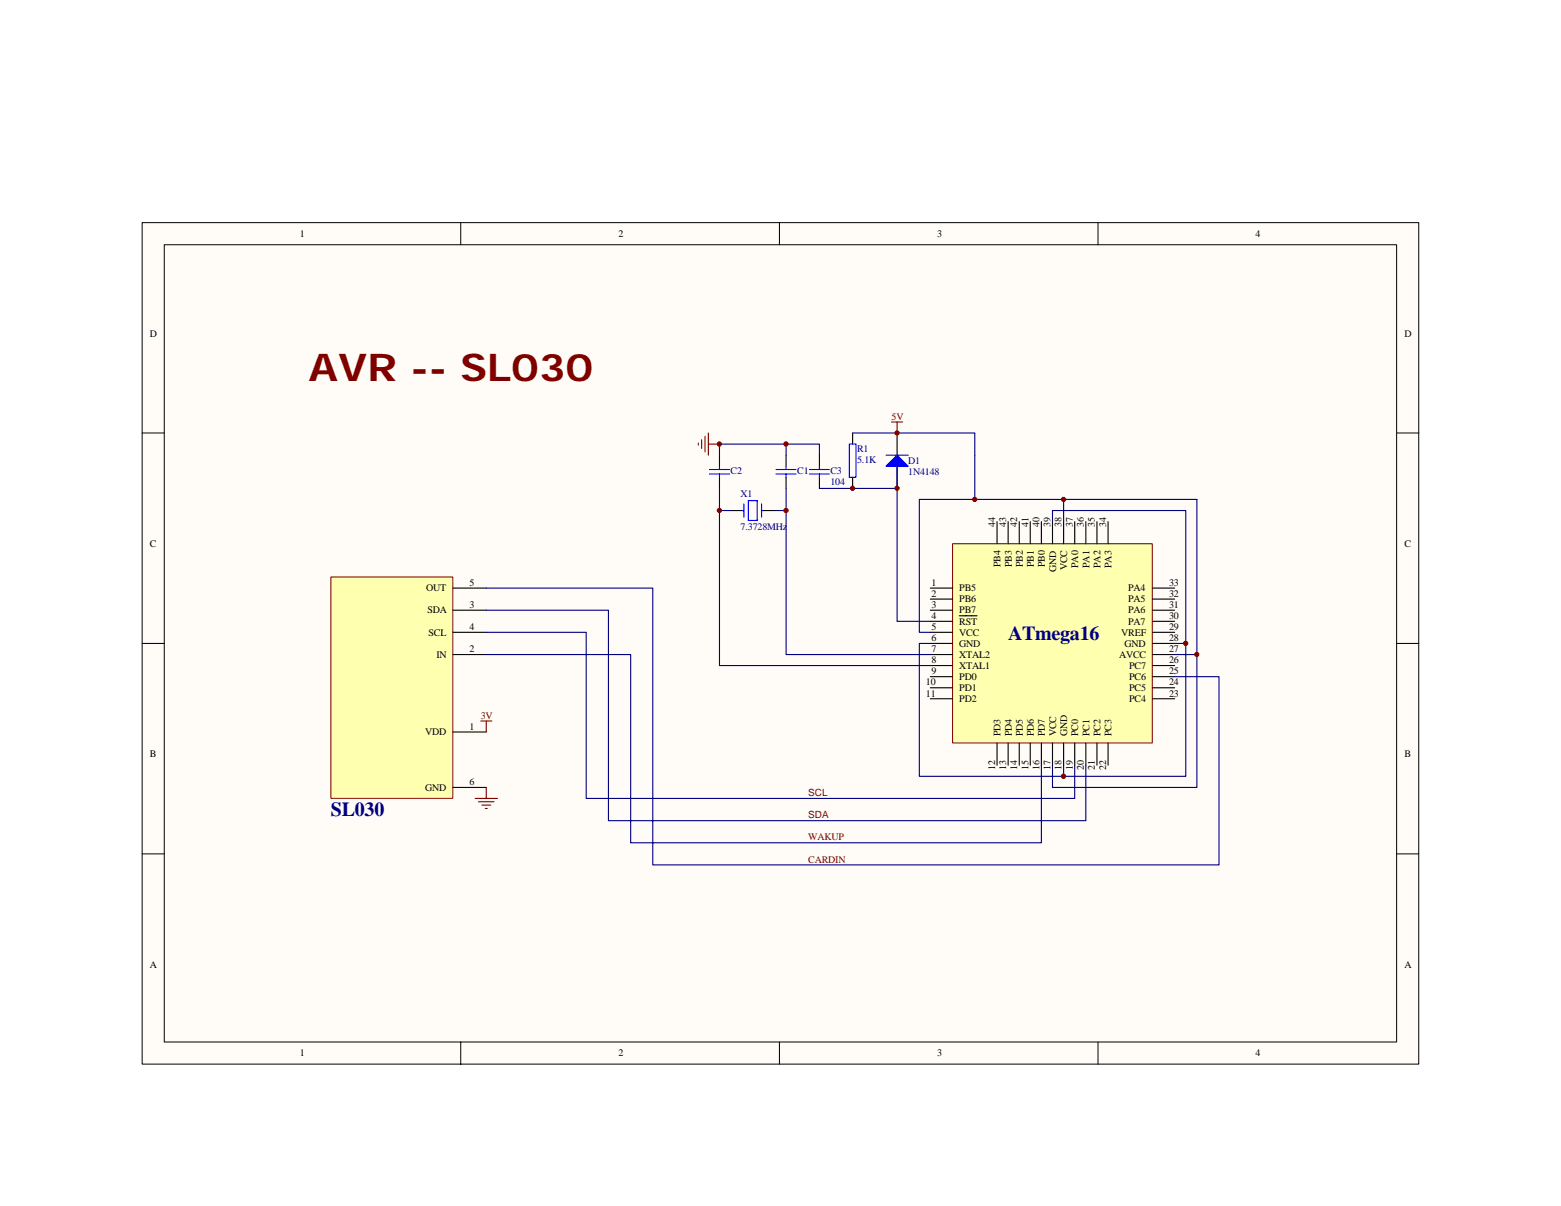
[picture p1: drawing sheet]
<svg xmlns="http://www.w3.org/2000/svg" width="279mm" height="216mm" viewBox="0 0 279 216" stroke-linecap="round" stroke-linejoin="round" font-family="sans-serif">
<path d="M25.4 39.9h228.5v150.6h-228.5z" fill="#fffcf8"/>
<g fill="none" stroke="#000" stroke-width=".18">
<path d="M25.4 39.9h228.5v150.6h-228.5zM82.5 39.9v3.9M139.5 39.9v3.9M196.5 39.9v3.9M29.4 43.8h220.6v142.7h-220.6zM25.4 77.5h4M250 77.5h4M25.4 115.2h4M250 115.2h4M25.4 152.9h4M250 152.9h4M82.5 186.6v3.9"/>
<path d="M139.5 186.6v3.9M196.5 186.6v3.9"/>
</g>
<path d="M170.5 97.4h35.7v35.6h-35.7z" fill="#ffffb0"/>
<path d="M170.5 97.3h35.7v35.7h-35.7z" fill="none" stroke="#800000" stroke-width=".18"/>
<g fill="none" stroke="#000" stroke-width=".2">
<path d="M152.6 77.5v2M160.6 77.5v4M128.8 81.5v2M128.8 85.4v2M130.8 91.4h1.9M136.7 91.4h2M140.7 81.5v2M140.7 85.4v2M146.7 81.5v2M146.7 85.4v2M152.6 85.4v2M160.6 83.5v3.9"/>
<path d="M178.5 93.4v3.9M180.4 93.4v3.9M182.4 93.4v3.9M184.4 93.4v3.9M186.4 93.4v3.9M188.4 93.4v3.9M190.4 93.4v3.9M192.4 93.4v3.9M194.4 93.4v3.9M196.3 93.4v3.9M198.3 93.4v3.9M166.5 105.3h4"/>
<path d="M166.5 107.3h4M166.5 109.2h4M166.5 111.2h4M166.5 113.2h4M166.5 115.2h4M166.5 117.2h4M166.5 119.1h4M171.7 110.2h3.2M206.3 105.3h3.9M206.3 107.3h3.9M206.3 109.2h3.9M206.3 111.2h3.9"/>
<path d="M206.3 113.2h3.9M206.3 115.2h3.9M206.3 117.2h3.9M206.3 119.1h3.9M166.5 121.1h4M166.5 123.1h4M166.5 125.1h4M178.5 133v4M180.4 133v4M182.4 133v4M184.4 133v4M186.4 133v4"/>
<path d="M188.4 133v4M190.4 133v4M192.4 133v4M194.4 133v4M196.3 133v4M198.3 133v4M206.3 121.1h3.9M206.3 123.1h3.9M206.3 125.1h3.9"/>
</g>
<g fill="none" stroke="#00f" stroke-width=".2">
<path d="M152 79.5h1.2v5.9h-1.2zM127 84.1h3.6M127 84.9h3.6M128.8 83.5v.6M128.8 84.9v.5M132.7 91.4h.4M133.1 90.2v2.4M133.9 89.6h1.6v3.6h-1.6zM136.3 90.2v2.4M136.3 91.4h.4M138.9 84.1h3.6M138.9 84.9h3.6"/>
<path d="M140.7 83.5v.6M140.7 84.9v.5M144.9 84.1h3.5M144.9 84.9h3.5M146.7 83.5v.6M146.7 84.9v.5M158.6 81.5h4"/>
</g>
<g fill="none" stroke="#000080" stroke-width=".2">
<path d="M140.7 79.5h6v2M152.6 77.5h21.9v11.9M128.8 81.5v-2h11.9v2M128.8 87.4v31.7h37.7M128.8 91.4h2M138.7 91.4h2M140.7 87.4v29.8h25.8M146.7 87.4h13.9v23.8h5.9M160.6 81.5v5.9M188.4 93.4v-2h23.8v47.6h-47.7v-23.8h2M190.4 89.4v4M166.5 113.2h-2v-23.8h49.7v51.6h-25.8v-4"/>
<path d="M210.2 115.2h2M210.2 117.2h4M190.4 137v2"/>
</g>
<path d="M158.6 83.5l2-2 2 2z" fill="#00f" stroke="#00f" stroke-width=".2"/>
<path d="M125 79.3v.4M125.6 78.7v1.6M126.2 78.1v2.8M126.8 77.5v4M126.8 79.5h2M159.6 75.5h2M160.6 75.5v2" fill="none" stroke="#800000" stroke-width=".2"/>
<path d="M59.2 103.3h21.8v39.6h-21.8z" fill="#ffffb0"/>
<path d="M59.2 103.3h21.8v39.6h-21.8z" fill="none" stroke="#800000" stroke-width=".18"/>
<path d="M81.1 113.2h5.9M81.1 117.2h5.9M81.1 109.2h5.9M81.1 105.3h5.9M81.1 131h5.9M81.1 141h5.9" fill="none" stroke="#000" stroke-width=".2"/>
<path d="M86 129.1h2M87 129.1v1.9M85 142.9h4M85.6 143.5h2.8M86.3 144.1h1.5M86.8 144.7h.4M87 141v1.9" fill="none" stroke="#800000" stroke-width=".2"/>
<g fill="#800000" stroke="#800000" stroke-width=".18">
<circle cx="128.8" cy="91.4" r=".39"/>
<circle cx="140.7" cy="91.4" r=".39"/>
<circle cx="140.7" cy="79.5" r=".39"/>
<circle cx="128.8" cy="79.5" r=".39"/>
<circle cx="152.6" cy="87.4" r=".39"/>
<circle cx="160.6" cy="87.4" r=".39"/>
<circle cx="160.6" cy="77.5" r=".39"/>
<circle cx="174.5" cy="89.4" r=".39"/>
<circle cx="190.4" cy="89.4" r=".39"/>
<circle cx="212.2" cy="115.2" r=".39"/>
<circle cx="214.2" cy="117.2" r=".38"/>
<circle cx="190.4" cy="139" r=".39"/>
</g>
<path d="M87 113.2h17.9v29.7h87.5v-5.9M87 109.2h21.9v37.7h85.5v-9.9M87 117.2h25.9v33.7h73.5v-13.9M87 105.3h29.8v49.5h101.4v-33.7h-8" fill="none" stroke="#000080" stroke-width=".2"/>
<text font-size="6.9" fill="#800000" x="55.2" y="68.1">AVR -- SL030</text>
<g font-size="3.6" fill="#000080">
<text x="180.4" y="114.6">ATmega16</text>
<text x="59.2" y="146.1">SL030</text>
</g>
<g font-size="1.8">
<text x="53.7" y="42.4">1</text>
<text x="110.7" y="42.4">2</text>
<text x="167.7" y="42.4">3</text>
<text x="224.7" y="42.4">4</text>
<text x="26.8" y="60.3">D</text>
<text x="251.4" y="60.3">D</text>
<text x="178.1" y="94.4" transform="rotate(-90 178.1 94.4)">44</text>
<text x="180.1" y="94.4" transform="rotate(-90 180.1 94.4)">43</text>
<text x="182.1" y="94.4" transform="rotate(-90 182.1 94.4)">42</text>
<text x="184.1" y="94.4" transform="rotate(-90 184.1 94.4)">41</text>
<text x="186" y="94.4" transform="rotate(-90 186 94.4)">40</text>
<text x="188" y="94.4" transform="rotate(-90 188 94.4)">39</text>
<text x="190" y="94.4" transform="rotate(-90 190 94.4)">38</text>
<text x="192" y="94.4" transform="rotate(-90 192 94.4)">37</text>
<text x="194" y="94.4" transform="rotate(-90 194 94.4)">36</text>
<text x="196" y="94.4" transform="rotate(-90 196 94.4)">35</text>
<text x="198" y="94.4" transform="rotate(-90 198 94.4)">34</text>
<text x="26.8" y="97.9">C</text>
<text x="179.1" y="101.5" transform="rotate(-90 179.1 101.5)">PB4</text>
<text x="181.1" y="101.5" transform="rotate(-90 181.1 101.5)">PB3</text>
<text x="183.1" y="101.5" transform="rotate(-90 183.1 101.5)">PB2</text>
<text x="185" y="101.5" transform="rotate(-90 185 101.5)">PB1</text>
<text x="187" y="101.5" transform="rotate(-90 187 101.5)">PB0</text>
<text x="193" y="101.7" transform="rotate(-90 193 101.7)">PA0</text>
<text x="195" y="101.7" transform="rotate(-90 195 101.7)">PA1</text>
<text x="197" y="101.7" transform="rotate(-90 197 101.7)">PA2</text>
<text x="199" y="101.7" transform="rotate(-90 199 101.7)">PA3</text>
<text x="251.4" y="97.9">C</text>
<text x="76.3" y="105.9">OUT</text>
<text x="84.1" y="104.9">5</text>
<text x="166.7" y="104.9">1</text>
<text x="166.7" y="106.8">2</text>
<text x="171.7" y="105.9">PB5</text>
<text x="171.7" y="107.8">PB6</text>
<text x="189" y="102.5" transform="rotate(-90 189 102.5)">GND</text>
<text x="191" y="102.1" transform="rotate(-90 191 102.1)">VCC</text>
<text x="201.9" y="107.8">PA5</text>
<text x="201.9" y="105.9">PA4</text>
<text x="209.3" y="106.8">32</text>
<text x="209.3" y="104.9">33</text>
<text x="76.5" y="109.8">SDA</text>
<text x="76.7" y="113.8">SCL</text>
<text x="84.1" y="108.8">3</text>
<text x="84.1" y="112.8">4</text>
<text x="166.7" y="108.8">3</text>
<text x="166.7" y="110.8">4</text>
<text x="166.7" y="112.8">5</text>
<text x="171.7" y="109.8">PB7</text>
<text x="171.7" y="111.8">RST</text>
<text x="171.7" y="113.8">VCC</text>
<text x="200.7" y="113.8">VREF</text>
<text x="201.9" y="111.8">PA7</text>
<text x="201.9" y="109.8">PA6</text>
<text x="209.3" y="110.8">30</text>
<text x="209.3" y="108.8">31</text>
<text x="209.3" y="112.8">29</text>
<text x="78.1" y="117.8">IN</text>
<text x="84.1" y="116.8">2</text>
<text x="166.7" y="114.8">6</text>
<text x="166.7" y="116.8">7</text>
<text x="166.7" y="118.7">8</text>
<text x="171.7" y="115.8">GND</text>
<text x="171.7" y="117.8">XTAL2</text>
<text x="171.7" y="119.7">XTAL1</text>
<text x="200.3" y="117.8">AVCC</text>
<text x="201.3" y="115.8">GND</text>
<text x="202.1" y="119.7">PC7</text>
<text x="209.3" y="118.7">26</text>
<text x="209.3" y="114.8">28</text>
<text x="209.3" y="116.8">27</text>
<text x="165.7" y="122.7">10</text>
<text x="165.7" y="124.7">11</text>
<text x="166.7" y="120.7">9</text>
<text x="171.7" y="121.7">PD0</text>
<text x="171.7" y="123.7">PD1</text>
<text x="171.7" y="125.7">PD2</text>
<text x="202.1" y="125.7">PC4</text>
<text x="202.1" y="123.7">PC5</text>
<text x="202.1" y="121.7">PC6</text>
<text x="209.3" y="124.7">23</text>
<text x="209.3" y="122.7">24</text>
<text x="209.3" y="120.7">25</text>
<text x="76.1" y="131.6">VDD</text>
<text x="84.1" y="130.6">1</text>
<text x="179.1" y="131.8" transform="rotate(-90 179.1 131.8)">PD3</text>
<text x="181.1" y="131.8" transform="rotate(-90 181.1 131.8)">PD4</text>
<text x="183.1" y="131.8" transform="rotate(-90 183.1 131.8)">PD5</text>
<text x="185" y="131.8" transform="rotate(-90 185 131.8)">PD6</text>
<text x="187" y="131.8" transform="rotate(-90 187 131.8)">PD7</text>
<text x="189" y="131.8" transform="rotate(-90 189 131.8)">VCC</text>
<text x="191" y="131.8" transform="rotate(-90 191 131.8)">GND</text>
<text x="193" y="131.8" transform="rotate(-90 193 131.8)">PC0</text>
<text x="195" y="131.8" transform="rotate(-90 195 131.8)">PC1</text>
<text x="197" y="131.8" transform="rotate(-90 197 131.8)">PC2</text>
<text x="199" y="131.8" transform="rotate(-90 199 131.8)">PC3</text>
<text x="26.8" y="135.6">B</text>
<text x="178.1" y="137.8" transform="rotate(-90 178.1 137.8)">12</text>
<text x="180.1" y="137.8" transform="rotate(-90 180.1 137.8)">13</text>
<text x="182.1" y="137.8" transform="rotate(-90 182.1 137.8)">14</text>
<text x="184.1" y="137.8" transform="rotate(-90 184.1 137.8)">15</text>
<text x="186" y="137.8" transform="rotate(-90 186 137.8)">16</text>
<text x="188" y="137.8" transform="rotate(-90 188 137.8)">17</text>
<text x="190" y="137.8" transform="rotate(-90 190 137.8)">18</text>
<text x="192" y="137.8" transform="rotate(-90 192 137.8)">19</text>
<text x="194" y="137.8" transform="rotate(-90 194 137.8)">20</text>
<text x="196" y="137.8" transform="rotate(-90 196 137.8)">21</text>
<text x="198" y="137.8" transform="rotate(-90 198 137.8)">22</text>
<text x="251.4" y="135.6">B</text>
<text x="76.1" y="141.5">GND</text>
<text x="84.1" y="140.5">6</text>
<text x="26.8" y="173.2">A</text>
<text x="251.4" y="173.2">A</text>
<text x="53.7" y="189.1">1</text>
<text x="110.7" y="189.1">2</text>
<text x="167.7" y="189.1">3</text>
<text x="224.7" y="189.1">4</text>
</g>
<g font-size="1.8" fill="#800000">
<text x="159.6" y="75.1">5V</text>
<text x="86" y="128.7">3V</text>
<text x="144.7" y="142.6">SCL</text>
<text x="144.7" y="146.5">SDA</text>
<text x="144.7" y="150.5">WAKUP</text>
<text x="144.7" y="154.4">CARDIN</text>
</g>
<g font-size="1.8" fill="#000080">
<text x="153.4" y="80.9">R1</text>
<text x="153.4" y="82.8">5.1K</text>
<text x="162.6" y="83.1">D1</text>
<text x="130.8" y="84.8">C2</text>
<text x="132.5" y="89">X1</text>
<text x="142.7" y="84.8">C1</text>
<text x="148.6" y="84.8">C3</text>
<text x="148.6" y="86.8">104</text>
<text x="162.6" y="85">1N4148</text>
<text x="132.5" y="95">7.3728MHz</text>
</g>
</svg>
